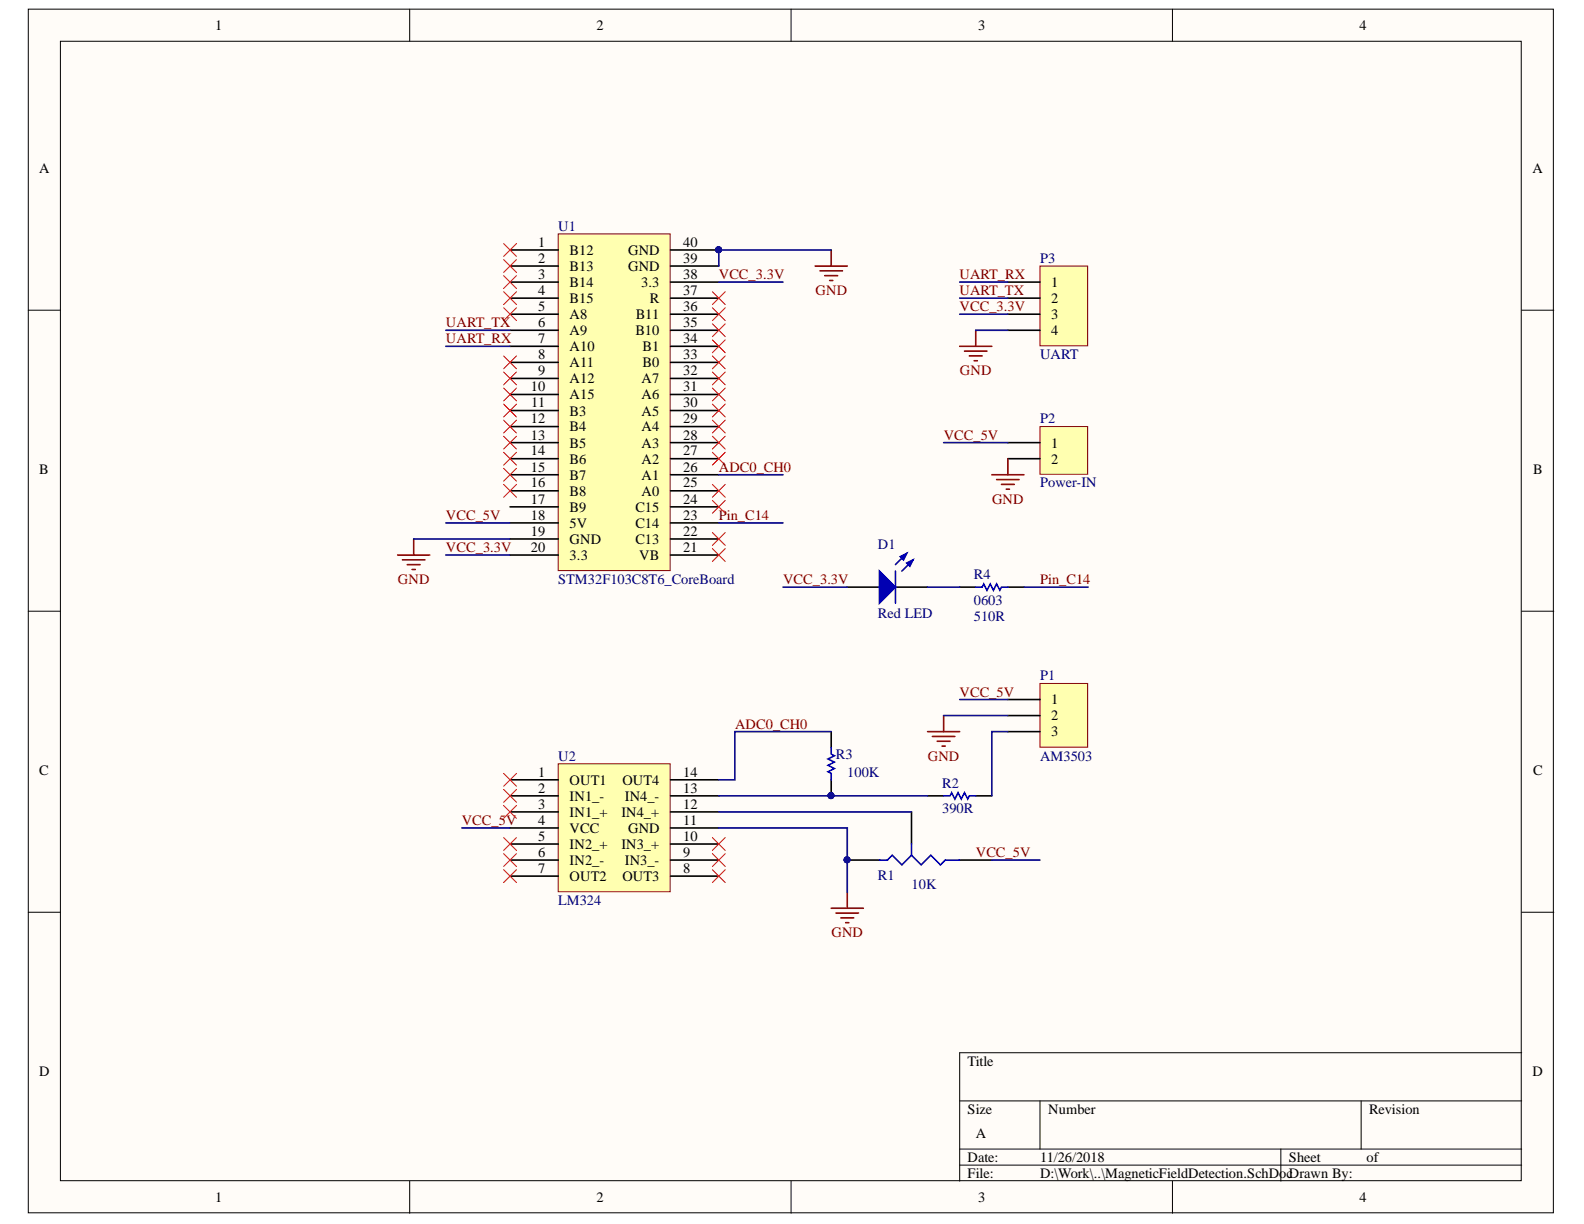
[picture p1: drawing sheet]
# Altium project MagneticFieldDetection.PrjPCB
1 sheet, 10 parts. Net scope: global (net labels, ports and power ports of the same name join across sheets).
Board file: MagneticFieldDetection.PcbDoc

## Sheet MagneticFieldDetection.SchDoc
size A

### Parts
D1  Red LED  [LED-0]
P1  AM3503  [HDR1X3]
P2  Power-IN  [HDR1X2]
P3  UART  [HDR1X4H]
R1  value 10K  [VR3]  (hidden comment: Res Tap)
R2  value 390R  [AXIAL-0.5]  (hidden comment: Res Semi)
R3  value 100K  [AXIAL-0.5]  (hidden comment: Res Semi)
R4  0603  value 510R  [AXIAL-0.3]
U1  STM32F103C8T6_CoreBoard
U2  LM324  [LM324]

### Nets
GND: P1.2 P2.2 P3.4 R1.1(A) U1.19(GND) U1.39(GND) U1.40(GND) U2.11(GND)
ADC0_CH0: R3.2 U1.26(A1) U2.14(OUT4)
Pin_C14: R4.2 U1.23(C14)
UART_RX: P3.1 U1.7(A10)
UART_TX: P3.2 U1.6(A9)
VCC_3.3V: D1.1(A) P3.3 U1.20(3.3) U1.38(3.3)
VCC_5V: P1.1 P2.1 U1.18(5V) U2.4(VCC)
NetD1_2: D1.2(K) R4.1
NetP1_3: P1.3 R2.1
NetR1_3: R1.3(TAP) U2.12(IN4_+)
NetR2_2: R2.2 R3.1 U2.13(IN4_-)

Not connected (* = marked no-connect by the designer): R1 2(B); U1 1(B12)* 2(B13)* 3(B14)* 4(B15)* 5(A8)* 8(A11)* 9(A12)* 10(A15)* 11(B3)* 12(B4)* 13(B5)* 14(B6)* 15(B7)* 16(B8)* 17(B9) 21(VB)* 22(C13)* 24(C15)* 25(A0)* 27(A2)* 28(A3)* 29(A4)* 30(A5)* 31(A6)* 32(A7)* 33(B0)* 34(B1)* 35(B10)* 36(B11)* 37(R)*; U2 1(OUT1)* 2(IN1_-)* 3(IN1_+)* 5(IN2_+)* 6(IN2_-)* 7(OUT2)* 8(OUT3)* 9(IN3_-)* 10(IN3_+)*

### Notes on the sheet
- Labels drawn without touching a wire or pin: VCC_5V
